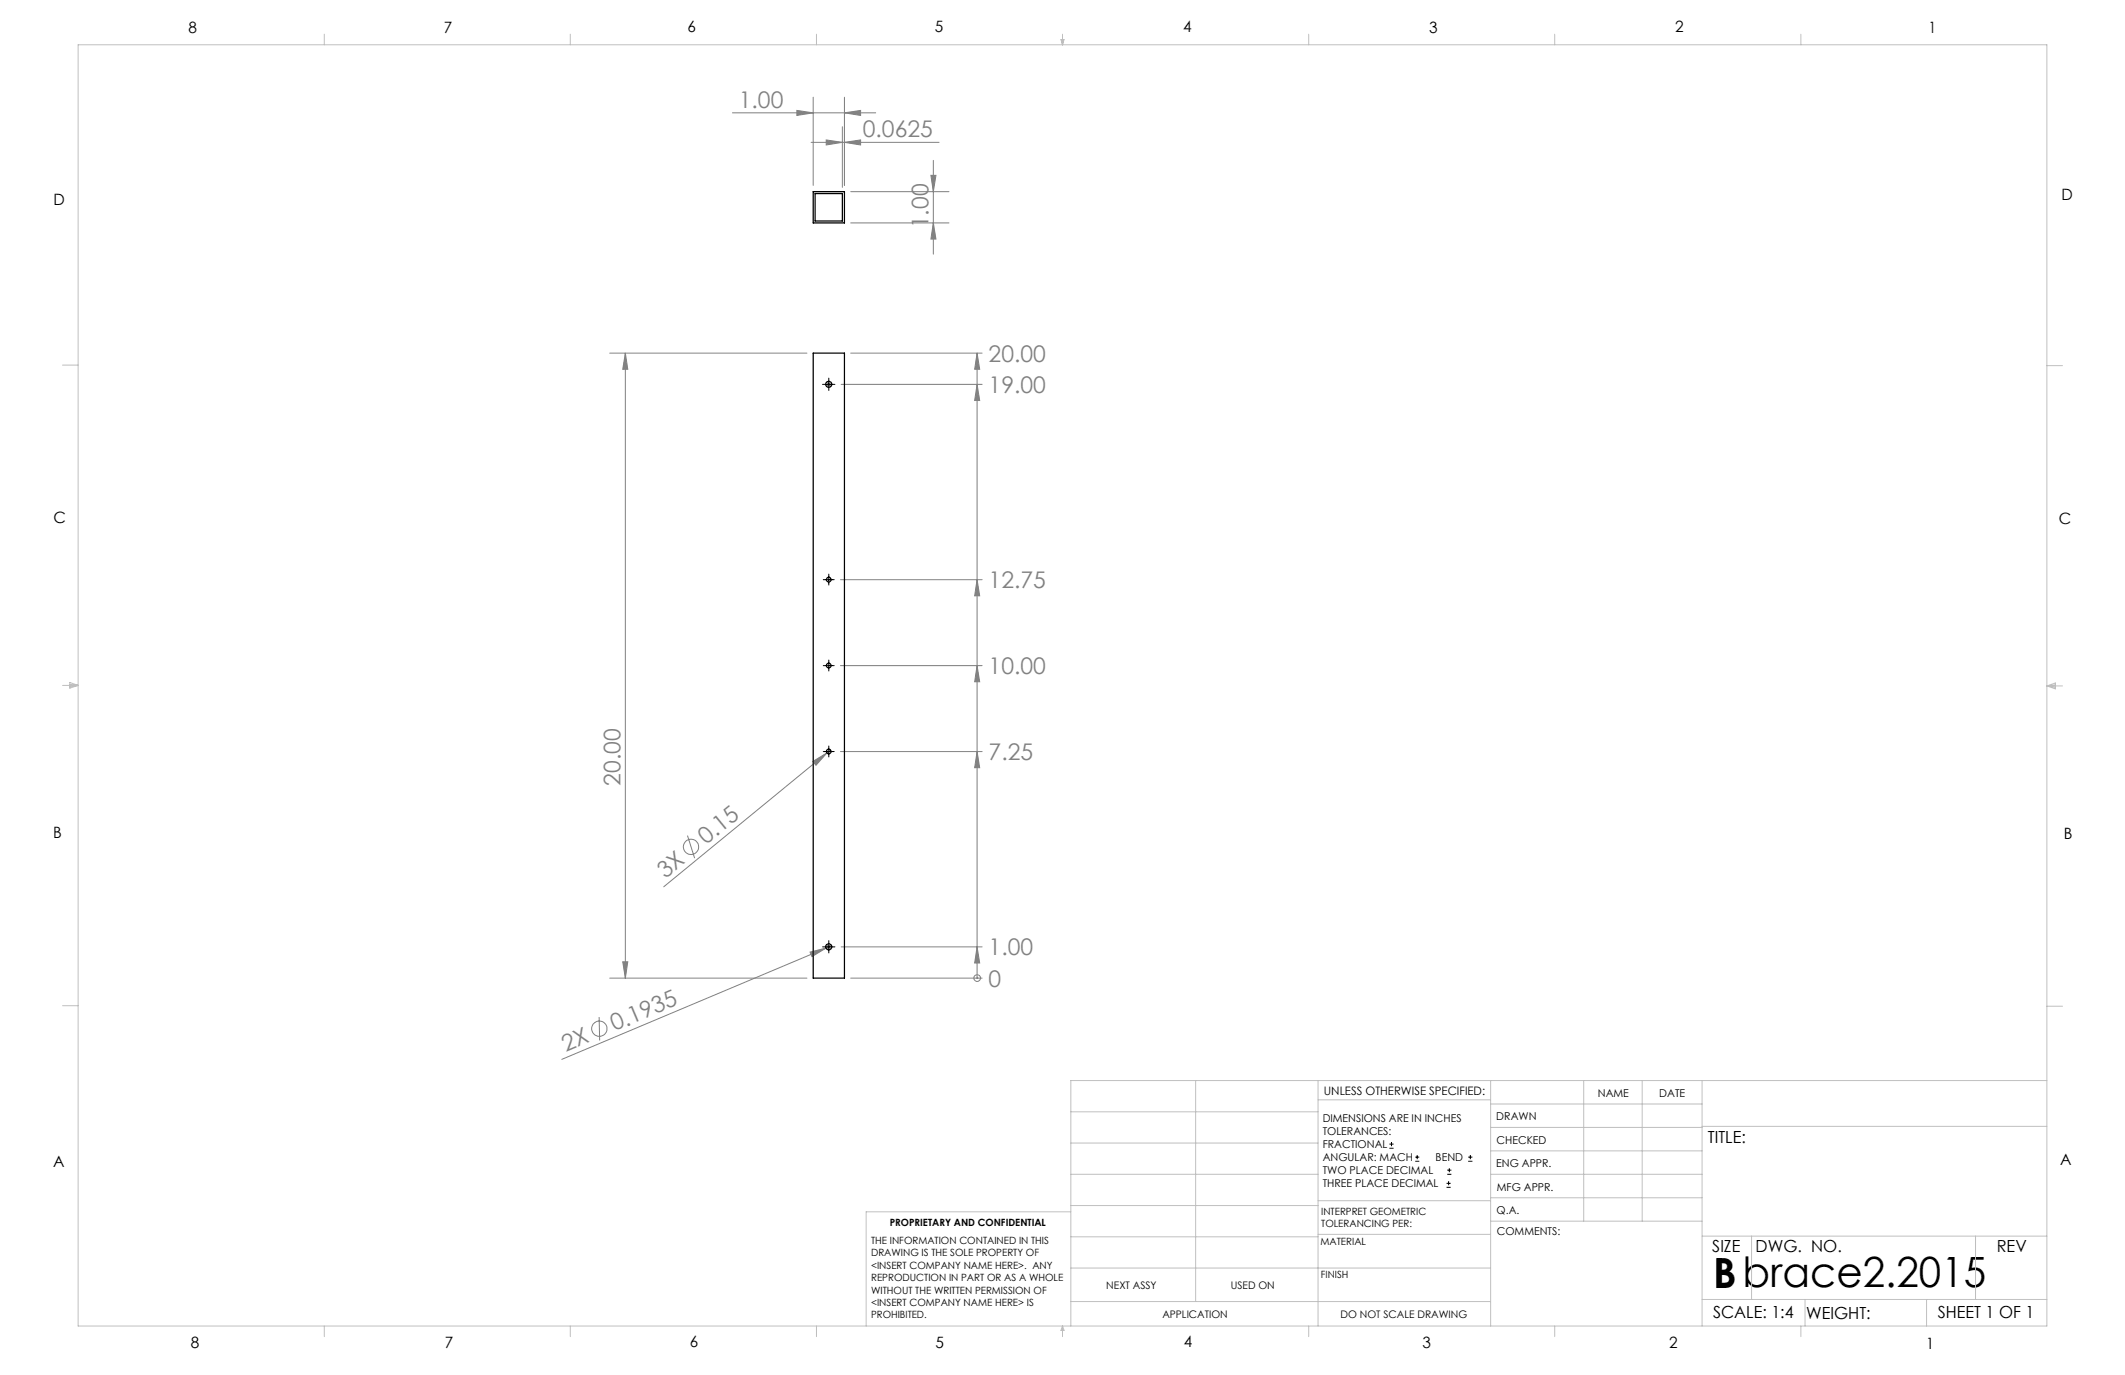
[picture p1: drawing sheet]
<svg xmlns="http://www.w3.org/2000/svg" width="432mm" height="279mm" viewBox="0 0 432 279" stroke-linecap="round" stroke-linejoin="round" font-family="sans-serif">
<g fill="none" stroke="#808080" stroke-width=".2">
<path d="M165.2 19.8v17.9M171.6 19.8v17.9M148.8 22.9h29.1M161.9 22.4l3.3 .5-3.3 .6zM164.8 28.9h26M167.9 28.4l3.3 .5-3.3 .6zM171.2 25.8v12.3M171.6 22.9l3.3-.5v1.1zM171.6 28.9l3.3-.5v1.1zM172.9 38.9h19.9M189.2 35.6h1l-.5 3.3zM189.7 32.6v19"/>
<path d="M172.9 45.3h19.9M189.7 45.3l.5 3.3h-1zM123.9 71.8h40.1M127.1 71.8v127M127.1 71.8l.5 3.2h-1.1zM167.9 78.1h1M168.1 77.8l.7 .7M168.4 77.6v1M168.8 77.8l-.7 .7M170.9 78.1h28.7M172.9 71.8h26.7M198.5 78.1l.6 3.3h-1.1z"/>
<path d="M198.5 71.8l.6 3.2h-1.1zM198.5 71.8v127M170.8 117.8h28.8M198.5 117.8l.6 3.3h-1.1zM170.8 135.3h28.8M198.5 135.3l.6 3.2h-1.1zM165.2 154.7l2.8-1.7-2.2 2.5zM168 153l-33.1 27.2M168.8 152.4l-.8 .6M170.8 152.7h28.8M198.5 152.7l.6 3.3h-1.1zM139.7 169.8l1.4 4.6"/>
<path d="M123.9 198.8h40.1M126.5 195.4h1.1l-.5 3.4zM164.6 193.5l3.3-.8-2.9 1.7zM167.9 192.7l-53.7 22.6M167.9 192.4h1M168.1 192.1l.7 .7M168.4 191.9v1M168.8 192.1l-.7 .7M169 192.2l-1.1 .5M170.9 192.4h28.7M172.9 198.8h26.7M198.5 192.4l.6 3.3h-1.1z"/>
<path d="M198.5 198.8h.1M121.7 206.7l.1 4.7"/>
<circle cx="140.4" cy="172.1" r="1.55"/>
<circle cx="198.6" cy="198.7" r=".68"/>
<circle cx="121.8" cy="209" r="1.57"/>
</g>
<g fill="none" stroke="#000" stroke-width=".2">
<path d="M167.1 78.1h2.6M168.4 76.8v2.5M167.3 117.8h2.2M168.4 116.7v2.2M167.3 135.3h2.2M168.4 134.1v2.2M167.3 152.7h2.2M168.4 151.6v2.2M167.1 192.4h2.6M168.4 191.1v2.5M282.3 233.3h.9M282.3 232.5h.9"/>
<path d="M282.8 232.1v.8M287.6 236h.8M287.6 235.1h.8M288 234.7v.8M294.1 238.6h.8M294.1 237.8h.8M294.5 237.4v.8M298.3 236h.9M298.3 235.1h.9M298.8 234.7v.8M293.9 241.3h.9M293.9 240.5h.9"/>
<path d="M294.4 240v.8"/>
</g>
<g fill="none" stroke="#c0c0c0" stroke-width=".2">
<path d="M15.9 9.1h400v260.4h-400zM65.9 6.9v2.2M115.9 6.9v2.2M165.9 6.9v2.2M215.6 8h.6l-.3 1.1zM215.7 8l.2 1.1M215.9 6.9v2.2M216 8l-.1 1.1M265.9 6.9v2.2M315.9 6.9v2.2M365.9 6.9v2.2M12.7 74.2h3.2"/>
<path d="M415.9 74.3h3.2M12.7 139.3h3.2M14.2 139.1l1.7 .2M14.2 138.7l1.7 .6-1.7 .5zM15.9 139.3l-1.7 .3M415.9 139.4h3.2M415.9 139.4l1.8-.6v1.2zM415.9 139.4l1.8 .3M417.7 139.2l-1.8 .2M12.7 204.4h3.2M243 219.6v44.9M267.8 219.6v49.9"/>
<path d="M302.9 219.6v49.9M321.8 219.6v28.5M333.7 219.6v28.5M345.9 219.6v49.9M415.9 204.5h3.2M415.9 219.6h-198.3v49.9M217.6 238.6h50.2M217.6 232.3h50.2M217.6 225.9h50.2M267.8 223.5h35.1M302.9 233.9h43M302.9 229.1h43"/>
<path d="M302.9 224.3h43M302.9 238.6h43M345.9 228.9h70M217.6 257.7h85.3M217.6 251.3h50.2M217.6 245h50.2M217.6 246.2h-41.6v23.3M267.8 250.8h35.1M267.8 244h35.1M302.9 248.1h43M302.9 243.4h43M345.9 251.2h70"/>
<path d="M355.9 251.2v12.9M401.4 251.2v12.9M65.9 269.5v2.1M115.9 269.5v2.1M165.9 269.5v2.1M215.9 269.5v2.1M215.9 269.5l.3 .8h-.6zM217.6 264.5h85.3M265.9 269.5v2.1M315.9 269.5v2.1M345.9 264.1h70M365.9 269.5v2.1"/>
<path d="M366.8 264.1v5.4M391.5 264.1v5.4"/>
</g>
<g fill="#808080">
<path d="M164.6 193.5l3.3-.8-2.9 1.7z"/>
<path d="M165.2 154.7l2.8-1.7-2.2 2.5z"/>
<path d="M198.5 192.4l.6 3.3h-1.1zM198.5 152.7l.6 3.3h-1.1zM198.5 135.3l.6 3.2h-1.1zM198.5 117.8l.6 3.3h-1.1zM198.5 78.1l.6 3.3h-1.1zM198.5 71.8l.6 3.2h-1.1z"/>
<path d="M167.9 28.4l3.3 .5-3.3 .6zM171.6 28.9l3.3-.5v1.1z"/>
<path d="M171.6 22.9l3.3-.5v1.1zM161.9 22.4l3.3 .5-3.3 .6z"/>
<path d="M189.7 45.3l.5 3.3h-1zM189.2 35.6h1l-.5 3.3z"/>
<path d="M127.1 71.8l.5 3.2h-1.1zM126.5 195.4h1.1l-.5 3.4z"/>
</g>
<g fill="none" stroke="#000" stroke-width=".25">
<path d="M165.2 38.9h6.4v6.4h-6.4zM165.6 39.3h5.6v5.6h-5.6zM165.2 71.8h6.4v127h-6.4z"/>
<circle cx="168.4" cy="78.1" r=".61"/>
<circle cx="168.4" cy="117.8" r=".48"/>
<circle cx="168.4" cy="135.2" r=".48"/>
<circle cx="168.4" cy="152.7" r=".48"/>
<circle cx="168.4" cy="192.4" r=".61"/>
</g>
<text font-size="8.5" x="348.1" y="261.8">Bbrace2.2015</text>
<g font-size="4.7" fill="#808080">
<text x="150.1" y="21.9">1.00</text>
<text x="175.3" y="27.9">0.0625</text>
<text x="188.7" y="46.4" transform="rotate(-90 188.7 46.4)">1.00</text>
<text x="200.9" y="73.5">20.00</text>
<text x="200.9" y="79.8">19.00</text>
<text x="200.9" y="119.5">12.75</text>
<text x="200.9" y="137">10.00</text>
<text x="200.9" y="154.5">7.25</text>
<text x="126.1" y="159.7" transform="rotate(-90 126.1 159.7)">20.00</text>
<text x="143.5" y="171.8" transform="rotate(-39 143.5 171.8)">0.15</text>
<text x="135.2" y="178.5" transform="rotate(-39 135.2 178.5)">3X</text>
<text x="200.9" y="194.1">1.00</text>
<text x="200.9" y="200.5">0</text>
<text x="124.8" y="209.6" transform="rotate(-23 124.8 209.6)">0.1935</text>
<text x="115" y="213.8" transform="rotate(-23 115 213.8)">2X</text>
</g>
<g font-size="3.4">
<text x="347.1" y="232.3">TITLE:</text>
<text x="347.9" y="254.3">SIZE</text>
<text x="356.7" y="254.4">DWG. NO.</text>
<text x="405.7" y="254.5">REV</text>
<text x="348.1" y="267.9">SCALE: 1:4</text>
<text x="367" y="268">WEIGHT:</text>
<text x="393.8" y="267.9">SHEET 1 OF 1</text>
</g>
<g font-size="3.2">
<text x="38.3" y="6.7">8</text>
<text x="90.2" y="6.7">7</text>
<text x="139.7" y="6.5">6</text>
<text x="190" y="6.5">5</text>
<text x="240.4" y="6.5">4</text>
<text x="290.4" y="6.7">3</text>
<text x="340.4" y="6.5">2</text>
<text x="391.9" y="6.7">1</text>
<text x="10.9" y="41.6">D</text>
<text x="418.9" y="40.7">D</text>
<text x="10.9" y="106.3">C</text>
<text x="418.4" y="106.4">C</text>
<text x="10.8" y="170.2">B</text>
<text x="419.4" y="170.6">B</text>
<text x="10.8" y="237.2">A</text>
<text x="418.6" y="236.8">A</text>
<text x="38.8" y="273.8">8</text>
<text x="90.4" y="273.8">7</text>
<text x="140.2" y="273.8">6</text>
<text x="190.1" y="273.9">5</text>
<text x="240.5" y="273.8">4</text>
<text x="289" y="273.9">3</text>
<text x="339.1" y="273.8">2</text>
<text x="391.4" y="274.1">1</text>
</g>
<text font-size="2.4" x="269" y="222.4">UNLESS OTHERWISE SPECIFIED:</text>
<g font-size="2.2">
<text x="268.8" y="228">DIMENSIONS ARE IN INCHES</text>
<text x="304.1" y="227.7">DRAWN</text>
<text x="324.7" y="222.9">NAME</text>
<text x="337.2" y="222.9">DATE</text>
<text x="268.8" y="230.6">TOLERANCES:</text>
<text x="268.8" y="233.3">FRACTIONAL</text>
<text x="304.1" y="232.6">CHECKED</text>
<text x="268.8" y="236">ANGULAR: MACH</text>
<text x="268.8" y="238.6">TWO PLACE DECIMAL</text>
<text x="291.7" y="236">BEND</text>
<text x="304" y="237.2">ENG APPR.</text>
<text x="268.8" y="241.3">THREE PLACE DECIMAL</text>
<text x="304.2" y="241.9">MFG APPR.</text>
<text x="304.1" y="246.7">Q.A.</text>
<text x="304.1" y="250.9">COMMENTS:</text>
</g>
<g font-size="2.1">
<text x="224.8" y="262">NEXT ASSY</text>
<text x="250.1" y="261.9">USED ON</text>
<text x="236.2" y="267.8">APPLICATION</text>
<text x="272.4" y="267.8">DO NOT SCALE DRAWING</text>
</g>
<g font-size="2">
<text x="180.8" y="249.2">PROPRIETARY AND CONFIDENTIAL</text>
<text x="268.5" y="246.8">INTERPRET GEOMETRIC</text>
<text x="268.5" y="249.4">TOLERANCING PER:</text>
<text x="177" y="252.8">THE INFORMATION CONTAINED IN THIS</text>
<text x="177" y="255.3">DRAWING IS THE SOLE PROPERTY OF</text>
<text x="177" y="257.8">&lt;INSERT COMPANY NAME HERE&gt;. ANY</text>
<text x="268.3" y="252.9">MATERIAL</text>
<text x="177" y="260.3">REPRODUCTION IN PART OR AS A WHOLE</text>
<text x="177" y="262.9">WITHOUT THE WRITTEN PERMISSION OF</text>
<text x="268.4" y="259.7">FINISH</text>
<text x="177" y="265.4">&lt;INSERT COMPANY NAME HERE&gt; IS</text>
<text x="177" y="267.9">PROHIBITED.</text>
</g>
</svg>
